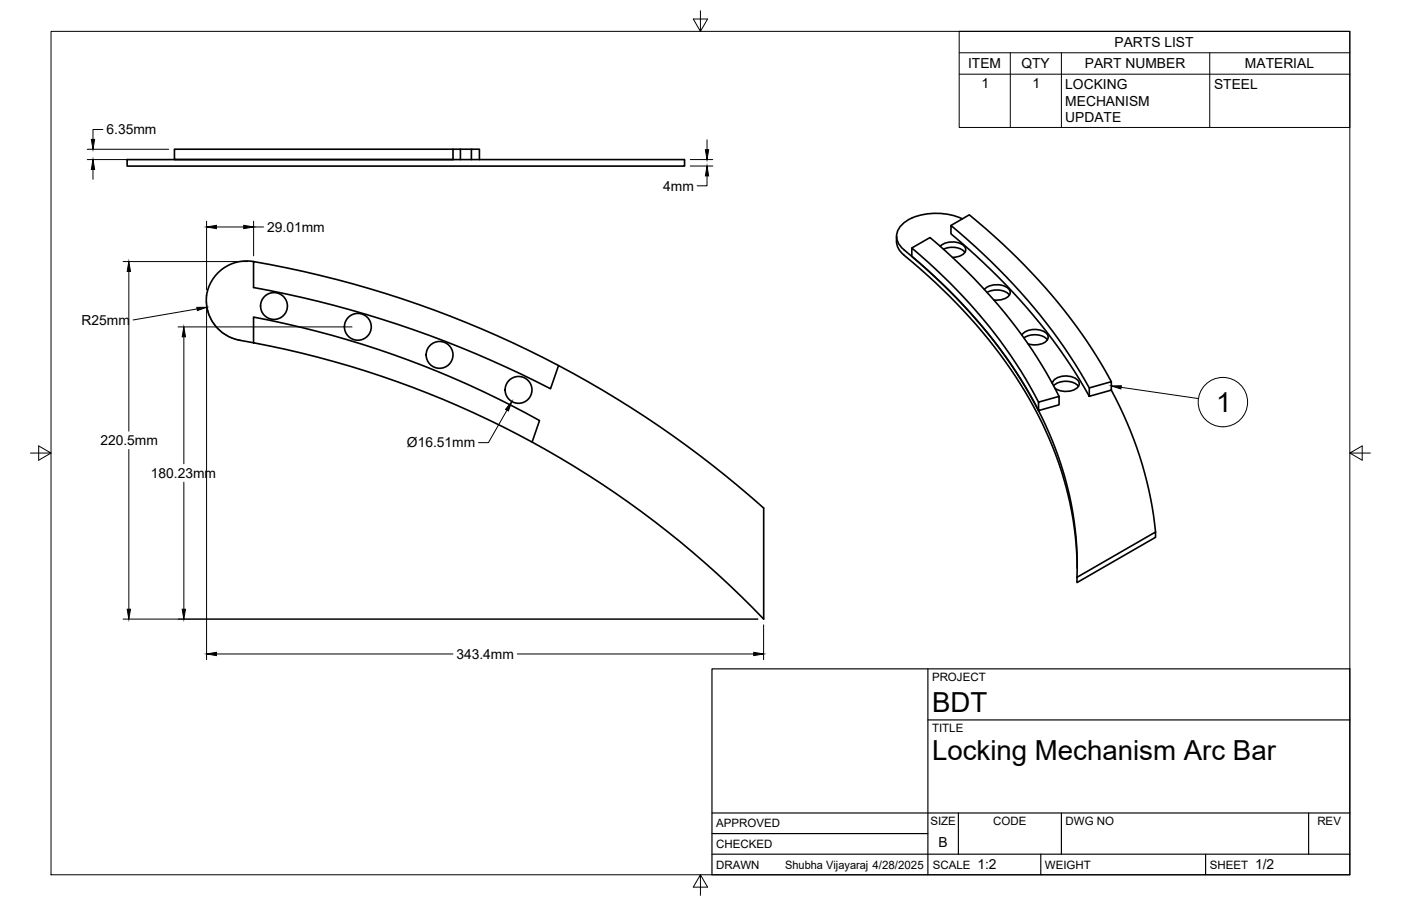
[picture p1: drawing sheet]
<svg xmlns="http://www.w3.org/2000/svg" width="432mm" height="279mm" viewBox="0 0 432 279" stroke-linecap="round" stroke-linejoin="round" font-family="sans-serif">
<!-- layer: Visible -->
<g fill="none" stroke="#000" stroke-width=".51">
<path d="M39.2 49.2h171.8v2h-171.8zM139.6 46h-85.8v3.2h85.8v-3.2h2.3M145.3 49.2v-3.2h2.5v3.2M145.3 46h-3.4v3.2M276.3 72.9a6 6 0 0 0 2.3 5.8 157.1 157.1 0 0 1 42.6 51.9 104.3 104.3 0 0 1 10.8 44.6M281 76.5l5.6-3.2a154.9 154.9 0 0 1 39.8 48.9M289.8 75.9a5.6 5.6 0 0 1 7.7 .5 1.99 1.99 0 0 1-1.6 2.5l-2.3 .5M290.8 76.8a5.8 5.8 0 0 1 6.6 1M293.1 69.5l5.6-3.2a173.4 173.4 0 0 1 43.8 51.4M296.6 67.5a19.1 19.1 0 0 0-17.8 1 5 5 0 0 0-.2 8.5 157.7 157.7 0 0 1 42.5 51.7 103 103 0 0 1 10.8 49.3M78.1 97.8a291.9 291.9 0 0 1 88.2 31.9l-2.3 6.6a293.1 293.1 0 0 0-85.9-30.6zM78.2 80.7a12.3 12.3 0 0 0-14.4 10 12.3 12.3 0 0 0 10.1 14.2l4.2 .8"/>
<path d="M303.4 89.3a5.7 5.7 0 0 1 7.7 0 2.01 2.01 0 0 1-1.8 2.9l-1.4 .3h-1.6M304.2 90.2a5.9 5.9 0 0 1 6.9 .8M172.1 112.7a317.2 317.2 0 0 0-94-32v8a326.2 326.2 0 0 1 91.6 31.2l2.4-7.2a318.1 318.1 0 0 1 63.3 44v34.2a292.8 292.8 0 0 0-71.4-54.6M314.9 103.3a5.6 5.6 0 0 1 7.9-.2 1.8 1.8 0 0 1-1.1 2.7l-2 .5-2.8-.3M315.6 104.2a5.9 5.9 0 0 1 7.2 .6M324.4 118.3a3.9 3.9 0 0 1 4.4-2.3l1.6 .2a2.26 2.26 0 0 1 2 2.9 5.8 5.8 0 0 1-7.3 .6M324.7 119a5.7 5.7 0 0 1 7.7 .1M335.7 119.6l6.8-1.9v2.6l-6.8 1.9zM335.7 119.6a177.3 177.3 0 0 0-42.6-50.1v2.6a179.4 179.4 0 0 1 42.6 50.1M320.1 124l6.3-1.8v2.6l-6.3 1.8zM320.1 124a155.2 155.2 0 0 0-39.1-47.5v2.6a156.8 156.8 0 0 1 39.1 47.5M342.5 120.3a116.3 116.3 0 0 1 13.7 43.8"/>
<path d="M331.9 178l24.3-13.9v1.6l-24.3 14z"/>
<circle cx="84.4" cy="94.4" r="4.1"/>
<circle cx="110.3" cy="100.8" r="4.1"/>
<circle cx="135.5" cy="109.4" r="4.1"/>
<circle cx="159.8" cy="120.2" r="4.1"/>
</g>
<!-- layer: Border -->
<path d="M15.7 9.7h400.3v260.1h-400.3zM215.9 3.3v6.4l-2.2-3.8h4.4l-2.2 3.8M9.4 139.7h6.3l-3.8-2.2v4.4l3.8-2.2M416 139.7l3.8 2.2v-4.4l-3.8 2.2h6.4M215.9 269.8l2.2 3.8h-4.4l2.2-3.8v6.3" fill="none" stroke="#000" stroke-width=".31"/>
<!-- layer: Titleblock -->
<path d="M219.4 206.3h196.6v63.5h-196.6zM286 206.3v63.5M286 222h130M219.4 257.1h66.6M219.4 250.7h196.6M295.4 250.7v12.7M327.1 250.7v12.7M403.3 250.7v12.7M219.4 263.4h196.6M320.8 263.4v6.4M371.6 263.4v6.4" fill="none" stroke="#000" stroke-width=".36"/>
<!-- layer: Parts Lists -->
<path d="M295.6 9.7h120.4v29.6h-120.4zM295.6 16.3h120.4M311.4 16.3v23M327.1 16.3v23M372.9 16.3v23M295.6 22.9h120.4" fill="none" stroke="#000" stroke-width=".31"/>
<!-- layer: Balloons -->
<circle cx="376.9" cy="124" r="7.6" fill="none" stroke="#000" stroke-width=".31"/>
<!-- layer: 0 -->
<path d="M342.5 119h3.1l-.1 1z" fill="#000" stroke="#000" stroke-width=".31"/>
<path d="M345.5 119.4l23.9 3.5" fill="none" stroke="#000" stroke-width=".31"/>
<!-- layer: FD_Dimensions -->
<g fill="none" stroke="#000" stroke-width=".31">
<path d="M31.7 39.9h-3v3.1M26.9 49.2h25.1M26.9 46h25.1M28.7 52.3v3M212.7 49.2h7M212.7 51.2h7M217.9 54.3v3h-3M217.9 43.1v3.1M63.7 68.2v21.2M66.7 70h8.4M78.2 68.2v10.7M78.2 70h3"/>
<path d="M37.9 80.7h38.5M39.7 83.7v49.3M60.7 95.3l-19.7 3.4M63.6 93a12.5 12.5 0 0 0 10.7 12M63.7 93v110.5M54.9 100.8h53.6M56.7 103.9v39.1M39.7 138.6v49.3M156.3 126.5l-5.8 10h-3M56.7 148.7v39.2M37.9 190.9h195.7M235.4 192.7v10.8"/>
<path d="M66.7 201.7h72.9M159.4 201.7h72.9"/>
</g>
<g fill="#000" stroke="#000" stroke-width=".31">
<path d="M28.7 49.2l.5 3.1h-1zM28.2 43h1l-.5 3zM217.4 46.2h1l-.5 3zM217.9 51.2l.5 3.1h-1zM63.7 70l3-.5v1zM75.1 69.5l3.1 .5-3.1 .5zM39.7 80.7l.5 3h-1zM60.7 94.8h3.1l-3 1zM56.7 100.8l.5 3.1h-1zM157.8 123.8l-1.1 2.9-.9-.5zM39.2 187.9h1l-.5 3zM56.2 187.9h1l-.5 3z"/>
<path d="M63.7 201.7l3-.5v1zM232.3 201.2l3.1 .5-3.1 .5z"/>
</g>
<g font-size="8.5">
<text x="374.8" y="127.1">1</text>
<text x="287.3" y="219.5">BDT</text>
<text x="287.3" y="234.5">Locking Mechanism Arc Bar</text>
</g>
<g font-size="4.3">
<text x="343.5" y="14.5">PARTS LIST</text>
<text x="298.4" y="21.1">ITEM</text>
<text x="314.8" y="21">QTY</text>
<text x="334.3" y="21.1">PART NUMBER</text>
<text x="383.7" y="21.1">MATERIAL</text>
<text x="302.5" y="27.2">1</text>
<text x="318.2" y="27.2">1</text>
<text x="328.3" y="27.5">LOCKING</text>
<text x="374.2" y="27.5">STEEL</text>
<text x="328.3" y="32.6">MECHANISM</text>
<text x="32.8" y="41.4">6.35mm</text>
<text x="328.3" y="37.7">UPDATE</text>
<text x="204.4" y="58.8">4mm</text>
<text x="82.4" y="71.5">29.01mm</text>
<text x="25.1" y="100.2">R25mm</text>
<text x="30.9" y="137.3">220.5mm</text>
<text x="125.4" y="138">Ø16.51mm</text>
<text x="46.5" y="147.4">180.23mm</text>
<text x="140.7" y="203.2">343.4mm</text>
<text x="289.3" y="261.2">B</text>
<text x="301.2" y="268.1">1:2</text>
<text x="386.8" y="268.1">1/2</text>
</g>
<g font-size="3.5">
<text x="287.3" y="210.1">PROJECT</text>
<text x="287.3" y="225.8">TITLE</text>
<text x="220.7" y="255.2">APPROVED</text>
<text x="286.7" y="254.5">SIZE</text>
<text x="306.1" y="254.5">CODE</text>
<text x="328.4" y="254.5">DWG NO</text>
<text x="406" y="254.5">REV</text>
<text x="220.7" y="261.5">CHECKED</text>
<text x="220.7" y="267.9">DRAWN</text>
<text x="242" y="267.9">Shubha Vijayaraj 4/28/2025</text>
<text x="287.5" y="267.9">SCALE</text>
<text x="322.1" y="267.9">WEIGHT</text>
<text x="372.9" y="267.9">SHEET</text>
</g>
</svg>
